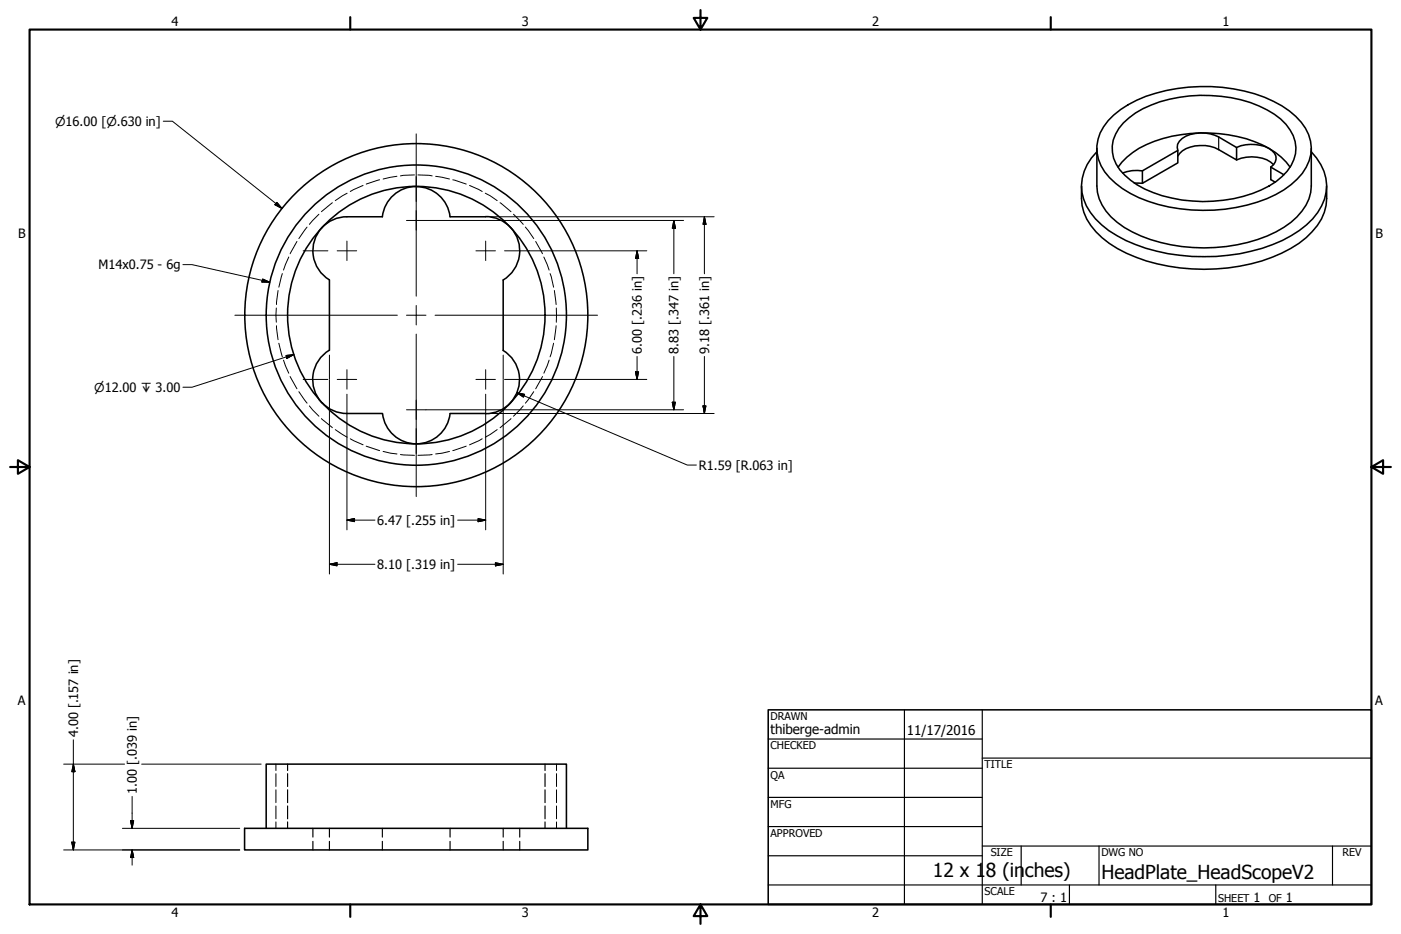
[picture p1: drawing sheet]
<svg xmlns="http://www.w3.org/2000/svg" width="457mm" height="305mm" viewBox="0 0 457 305" stroke-linecap="round" stroke-linejoin="round" font-family="sans-serif">
<!-- layer: Visible (ANSI) -->
<g fill="none" stroke="#000" stroke-width=".51">
<path d="M361.6 39.4a34.4 34.4 0 0 1 19-9.9 55.3 55.3 0 0 1 35 3.6 22.3 22.3 0 0 1 11.4 10.8 12.9 12.9 0 0 1-3.7 14.6 36.1 36.1 0 0 1-19.8 9.2 54.7 54.7 0 0 1-34.6-4.6 20.5 20.5 0 0 1-10.4-11.2 13.1 13.1 0 0 1 3.1-12.5zM357.9 48.5v12.2a15.6 15.6 0 0 0 6.7 11.9 46.5 46.5 0 0 0 28.3 8.3 50.3 50.3 0 0 0 26-6.7 18.4 18.4 0 0 0 8.8-11.4l.2-14.3M357.9 49.5a14.9 14.9 0 0 0-.4 21.9 39.3 39.3 0 0 0 20 10.6 64.4 64.4 0 0 0 41-3.5 26.7 26.7 0 0 0 12.8-11.3 14.7 14.7 0 0 0-3.4-17.7M364.9 54.5a25.2 25.2 0 0 1 14.6-9.3 49.2 49.2 0 0 1 32.4 2 22.8 22.8 0 0 1 9.1 7.3M366.6 40.1a31.4 31.4 0 0 1 18.3-8.3 44.9 44.9 0 0 1 31 5.5 14.4 14.4 0 0 1 7 10.9 13.6 13.6 0 0 1-6.5 11 44.9 44.9 0 0 1-33.9 5.4 29.4 29.4 0 0 1-17.1-9.2 11.2 11.2 0 0 1 1.2-15.3zM397.7 44.7l5.8 3.4v4.1l-5.8-3.4M403.5 52.2a11.6 11.6 0 0 1 12.1 1.5M403.5 48.1a11.9 11.9 0 0 1 11.7 1.1 3.1 3.1 0 0 1-.5 5.3v4.1M113.2 70.7a11.1 11.1 0 0 0-10.7 8.2 11.1 11.1 0 0 0 5 12.4M113.2 70.7h11.6a11.1 11.1 0 0 1 11-9.8 11.1 11.1 0 0 1 11.1 9.9l11.6-.1M158.5 70.7a11.1 11.1 0 0 1 10.7 8.2 11.1 11.1 0 0 1-5 12.5M352.9 60.7a17.8 17.8 0 0 0 3.1 12.9 31.4 31.4 0 0 0 14.7 10.3 64.1 64.1 0 0 0 47.6-1.3 25.7 25.7 0 0 0 13.9-13.3l.6-2.2 .1-6.4"/>
<path d="M107.5 91.4v22.9M164.2 91.4v22.9M107.5 114.3a11.1 11.1 0 0 0-2.5 17.1M164.1 114.3a11.1 11.1 0 0 1 2.5 17.1M105.1 131.4a11.1 11.1 0 0 0 8.1 3.5M113.2 134.9h11.6M124.8 135a11.1 11.1 0 0 0 11.1 9.8 11.1 11.1 0 0 0 11-9.8M146.9 134.9h11.6M166.6 131.4a11.1 11.1 0 0 1-8.1 3.6M79.8 270.3h112v7.1h-112zM86.9 270.3v-20.9h97.9v20.9"/>
<circle cx="135.9" cy="102.8" r="42"/>
<circle cx="135.9" cy="102.8" r="49"/>
<circle cx="135.9" cy="102.8" r="56"/>
</g>
<!-- layer: Hidden Narrow (ANSI) -->
<g fill="none" stroke="#000" stroke-width=".33">
<path d="M123.9 58.7l-4.4 1.4M129.5 57.5l-4.5 .9M135.3 57.1l-4.6 .3M136.4 57.1l4.6 .3M142.2 57.5l4.5 .9M147.8 58.7l4.3 1.4M96.9 78.8l-2.2 4M100.2 74.1l-2.7 3.8M104.1 69.9l-3.1 3.3M108.5 66.2l-3.6 2.9M113.3 63.1l-3.9 2.4M118.5 60.5l-4.2 2"/>
<path d="M153.2 60.5l4.2 2M158.4 63.1l3.8 2.4M163.2 66.2l3.6 2.9M167.6 69.9l3.2 3.3M171.4 74.1l2.8 3.8M174.8 78.8l2.2 4M90.7 94.8l-.5 4.6M92.1 89.3l-1.1 4.4M94.2 83.9l-1.7 4.2M177.5 83.9l1.7 4.2M179.5 89.3l1.2 4.4M180.9 94.8l.6 4.6"/>
<path d="M90.2 100.5v4.7M90.2 106.3l.5 4.6M91 112l1.1 4.5M92.5 117.5l1.7 4.3M179.2 117.5l-1.7 4.3M180.7 112l-1.2 4.5M181.5 106.3l-.6 4.6M181.5 100.5v4.7M94.7 122.9l2.2 4M97.5 127.8l2.7 3.8M101 132.5l3.1 3.3M104.9 136.6l3.6 3"/>
<path d="M166.8 136.6l-3.6 3M170.8 132.5l-3.2 3.3M174.2 127.8l-2.8 3.8M177 122.9l-2.2 4M109.4 140.2l3.9 2.5M114.3 143.2l4.2 2M119.5 145.6l4.4 1.5M125 147.3l4.5 .8M130.7 148.3l4.6 .3M141 148.3l-4.6 .3M146.7 147.3l-4.5 .8M152.1 145.6l-4.3 1.5"/>
<path d="M157.4 143.2l-4.2 2M162.2 140.2l-3.8 2.5M90 249.4v2.1M90 252.5v4.2M90 257.7v4.2M181.6 249.4v2.1M181.6 252.5v4.2M181.6 257.7v4.2M90 263v4.2M90 268.2v2.1M181.6 263v4.2M181.6 268.2v2.1"/>
</g>
<!-- layer: Hidden (ANSI) -->
<g fill="none" stroke="#000" stroke-width=".38">
<path d="M93.9 249.4v2.1M93.9 252.5v4.2M93.9 257.7v4.2M177.9 249.4v2.1M177.9 252.5v4.2M177.9 257.7v4.2M93.9 263v4.2M93.9 268.2v2.1M102.1 270.3v2.9M102.1 274.6v2.8M107.5 270.3v2.9M107.5 274.6v2.8"/>
<path d="M124.8 270.3v2.9M124.8 274.6v2.8M146.9 270.3v2.9M146.9 274.6v2.8M164.2 270.3v2.9M164.2 274.6v2.8M169.6 270.3v2.9M169.6 274.6v2.8M177.9 263v4.2M177.9 268.2v2.1"/>
</g>
<!-- layer: Visible Narrow (ANSI) -->
<path d="M397.7 44.7v4.1" fill="none" stroke="#000" stroke-width=".38"/>
<path d="M370.1 59.8h2.7M372.8 55.8l11.6-6.7v4l-11.6 6.7zM372.8 55.8a12.7 12.7 0 0 0-6.5 .7M397.7 48.8a12.2 12.2 0 0 0-11.8 .4l-1.5 1.7M397.7 44.7a12.1 12.1 0 0 0-11.9 .5 3.2 3.2 0 0 0-1.4 3.9M414.7 58.6l1.4 .8M414.7 54.5l4.3 2.5" fill="none" stroke="#000" stroke-width=".51"/>
<!-- layer: Border (ANSI) -->
<path d="M9.7 9.7h437.8v285.4h-437.8zM114.3 5.6v4.1M228.6 3.3v6.4l-2.2-3.9h4.4l-2.2 3.9M342.9 5.6v4.1M3.3 152.4h6.4l-3.9-2.2v4.4l3.9-2.2M447.5 152.4l3.9 2.2v-4.4l-3.9 2.2h6.4M114.3 295.1v4.1M228.6 295.1l2.2 3.9h-4.4l2.2-3.9v6.4M342.9 295.1v4.1" fill="none" stroke="#000" stroke-width=".7"/>
<!-- layer: Title (ANSI) -->
<g fill="none" stroke="#000" stroke-width=".38">
<path d="M295.1 231.6v63.5M320.5 231.6v63.5M250.7 241.2h69.8M250.7 250.7h69.8M320.5 247.4h127M250.7 260.2h69.8M250.7 269.7h69.8M250.7 279.3h69.8M320.5 276.1h127M333.2 276.1v12.7M358.6 276.1v12.7M434.8 276.1v12.7"/>
<path d="M250.7 288.8h196.8M349 288.8v6.3M396.7 288.8v6.3"/>
</g>
<path d="M250.7 231.6h196.8v63.5h-196.8z" fill="none" stroke="#000" stroke-width=".51"/>
<!-- layer: Dimension (ANSI) -->
<g fill="none" stroke="#000" stroke-width=".33">
<path d="M53.3 39.6h3l35.7 28.4M90.4 66l1.6 2-2.3-1.2zM139 71.9h84.1M160.1 70.7h72.9M219.9 71.9l.5 2.6h-1zM219.9 71.9v17.4M229.9 70.7l.5 2.5h-1zM229.9 70.7v18.6M172.8 81.9h38.3M207.9 81.9l.5 2.4h-1zM207.9 81.9v7.4M107.5 115.9v7.9"/>
<path d="M164.2 115.9v7.9M207.9 116.3v7.5M219.9 116.3v17.4M229.9 116.3v18.6M107.5 124v63.3M113.2 128.7v44.2M139 133.7h84.1M158.5 128.7v44.2M160.1 134.9h72.9M164.2 124v63.3M168.7 128.2l2.5 .5-.4 .9zM168.7 128.2l55.6 23.6h3"/>
<path d="M172.8 123.8h38.3M207.4 121.3h1l-.5 2.5zM219.4 131.3h1l-.5 2.4zM229.4 132.5h1l-.5 2.4zM113.2 169.7l2.5-.5v1zM113.2 169.7h9.2M149.4 169.7h9.1M156 169.2l2.5 .5-2.5 .5zM107.5 184.1l2.5-.5v1.1zM107.5 184.1h14.9M149.4 184.1h14.8M161.7 183.6l2.5 .5-2.5 .6z"/>
<path d="M20.8 249.4h19.8M23.9 249.4l.5 2.4h-1zM23.9 241.4v36M43.1 259.9v10.4M46.2 249.4h39M20.8 277.4h57.4M23.4 274.8h1l-.5 2.6zM39.9 270.3h38.3M42.6 267.8h1l-.5 2.5zM43.1 277.4l.5 2.4h-1zM43.1 277.4v4.9"/>
</g>
<g fill="#000" stroke="#000" stroke-width=".33">
<path d="M89.7 66.8l2.3 1.2zM90.4 66l1.6 2-2.3-1.2zM219.9 71.9l.5 2.6zM219.9 71.9l.5 2.6h-1zM229.9 70.7l.5 2.5zM229.9 70.7l.5 2.5h-1zM207.9 81.9l.5 2.4zM207.9 81.9l.5 2.4h-1zM168.7 128.2l2.5 .5zM168.7 128.2l2.5 .5-.4 .9zM207.4 121.3l.5 2.5zM207.4 121.3h1l-.5 2.5z"/>
<path d="M219.4 131.3l.5 2.4zM219.4 131.3h1l-.5 2.4zM229.4 132.5l.5 2.4zM229.4 132.5h1l-.5 2.4zM113.2 169.7l2.5-.5zM113.2 169.7l2.5-.5v1zM156 170.2l2.5-.5zM156 169.2l2.5 .5-2.5 .5zM107.5 184.1l2.5-.5zM107.5 184.1l2.5-.5v1.1zM161.7 184.7l2.5-.6zM161.7 183.6l2.5 .5-2.5 .6z"/>
<path d="M23.9 249.4l.5 2.4zM23.9 249.4l.5 2.4h-1zM23.4 274.8l.5 2.6zM23.4 274.8h1l-.5 2.6zM42.6 267.8l.5 2.5zM42.6 267.8h1l-.5 2.5zM43.1 277.4l.5 2.4zM43.1 277.4l.5 2.4h-1z"/>
</g>
<!-- layer: Symbol (ANSI) -->
<path d="M59.7 86.4h3l25.3 5.7M85.7 91.1l2.3 1-2.5-.1zM93.3 116l2.6-.3-2.3 1.3zM95.9 115.7l-33.2 10.7h-3" fill="none" stroke="#000" stroke-width=".33"/>
<path d="M85.5 92l2.5 .1zM85.7 91.1l2.3 1-2.5-.1zM93.6 117l2.3-1.3zM93.3 116l2.6-.3-2.3 1.3z" fill="#000" stroke="#000" stroke-width=".33"/>
<!-- layer: Center Mark (ANSI) -->
<g fill="none" stroke="#000" stroke-width=".33">
<path d="M135.8 43.7v52.9M113.2 78.7v6.3M132.7 71.9h6.3M158.5 78.7v3.2h-3.2M98.9 81.9h8.1M110 81.9h6.4M135.8 99.7v6.3M161.7 81.9h-3.2v3.1M164.7 81.9h8.1M76.6 102.9h53.1M132.7 102.9h6.3M135.8 109v53.1"/>
<path d="M142 102.9h53M98.9 123.8h8.1M110 123.8h6.4M113.2 120.6v6.4M132.7 133.7h6.3M135.8 130.6v6.3M158.5 120.6v3.2h-3.2M161.7 123.8h-3.2v3.2M164.7 123.8h8.1"/>
</g>
<g font-size="6.3">
<text x="304.4" y="286.1">12 x 1</text>
<text x="321.8" y="286.1">8 (in</text>
<text x="334.5" y="286.1">ches)</text>
<text x="359.4" y="286.8">HeadPlate_HeadScopeV2</text>
</g>
<g font-size="4.4">
<text x="251.5" y="239.5">thiberge-admin</text>
<text x="295.9" y="239.7">11/17/2016</text>
</g>
<g font-size="4.2">
<text x="56" y="8.6">4</text>
<text x="170.3" y="8.6">3</text>
<text x="284.6" y="8.6">2</text>
<text x="398.9" y="8.6">1</text>
<text x="5.9" y="77.7">B</text>
<text x="448.9" y="77.7">B</text>
<text x="32.1" y="87.9">M14x0.75 - 6g</text>
<text x="209.4" y="115.6" transform="rotate(-90 209.4 115.6)">6.00 [.236 in]</text>
<text x="221.4" y="115.6" transform="rotate(-90 221.4 115.6)">8.83 [.347 in]</text>
<text x="231.4" y="115.6" transform="rotate(-90 231.4 115.6)">9.18 [.361 in]</text>
<text x="228.1" y="153.3">R1.59 [R.063 in]</text>
<text x="123.1" y="171.3">6.47 [.255 in]</text>
<text x="123.1" y="185.7">8.10 [.319 in]</text>
<text x="5.8" y="230.1">A</text>
<text x="448.8" y="230.1">A</text>
<text x="25.5" y="240.6" transform="rotate(-90 25.5 240.6)">4.00 [.157 in]</text>
<text x="44.6" y="259.1" transform="rotate(-90 44.6 259.1)">1.00 [.039 in]</text>
<text x="56" y="299.2">4</text>
<text x="170.3" y="299.2">3</text>
<text x="284.6" y="299.2">2</text>
<text x="339.5" y="294.4">7 : 1</text>
<text x="398.9" y="299.2">1</text>
<text x="409.1" y="294.3">1</text>
<text x="419.6" y="294.3">1</text>
</g>
<g font-size="4">
<text x="18" y="41.1">⌀16.00 [⌀.630 in]</text>
<text x="30.7" y="127.9">⌀12.00 ↧ 3.00</text>
</g>
<g font-size="3.5">
<text x="251.5" y="234.9">DRAWN</text>
<text x="251.5" y="244.5">CHECKED</text>
<text x="321.3" y="250.7">TITLE</text>
<text x="251.5" y="254.1">QA</text>
<text x="251.5" y="263.6">MFG</text>
<text x="251.5" y="273.1">APPROVED</text>
<text x="323.3" y="279.5">SIZE</text>
<text x="359.4" y="279.5">DWG NO</text>
<text x="438.1" y="279.4">REV</text>
<text x="321.3" y="292.2">SCALE</text>
<text x="397.5" y="294.3">SHEET</text>
<text x="414" y="294.3">OF</text>
</g>
</svg>
